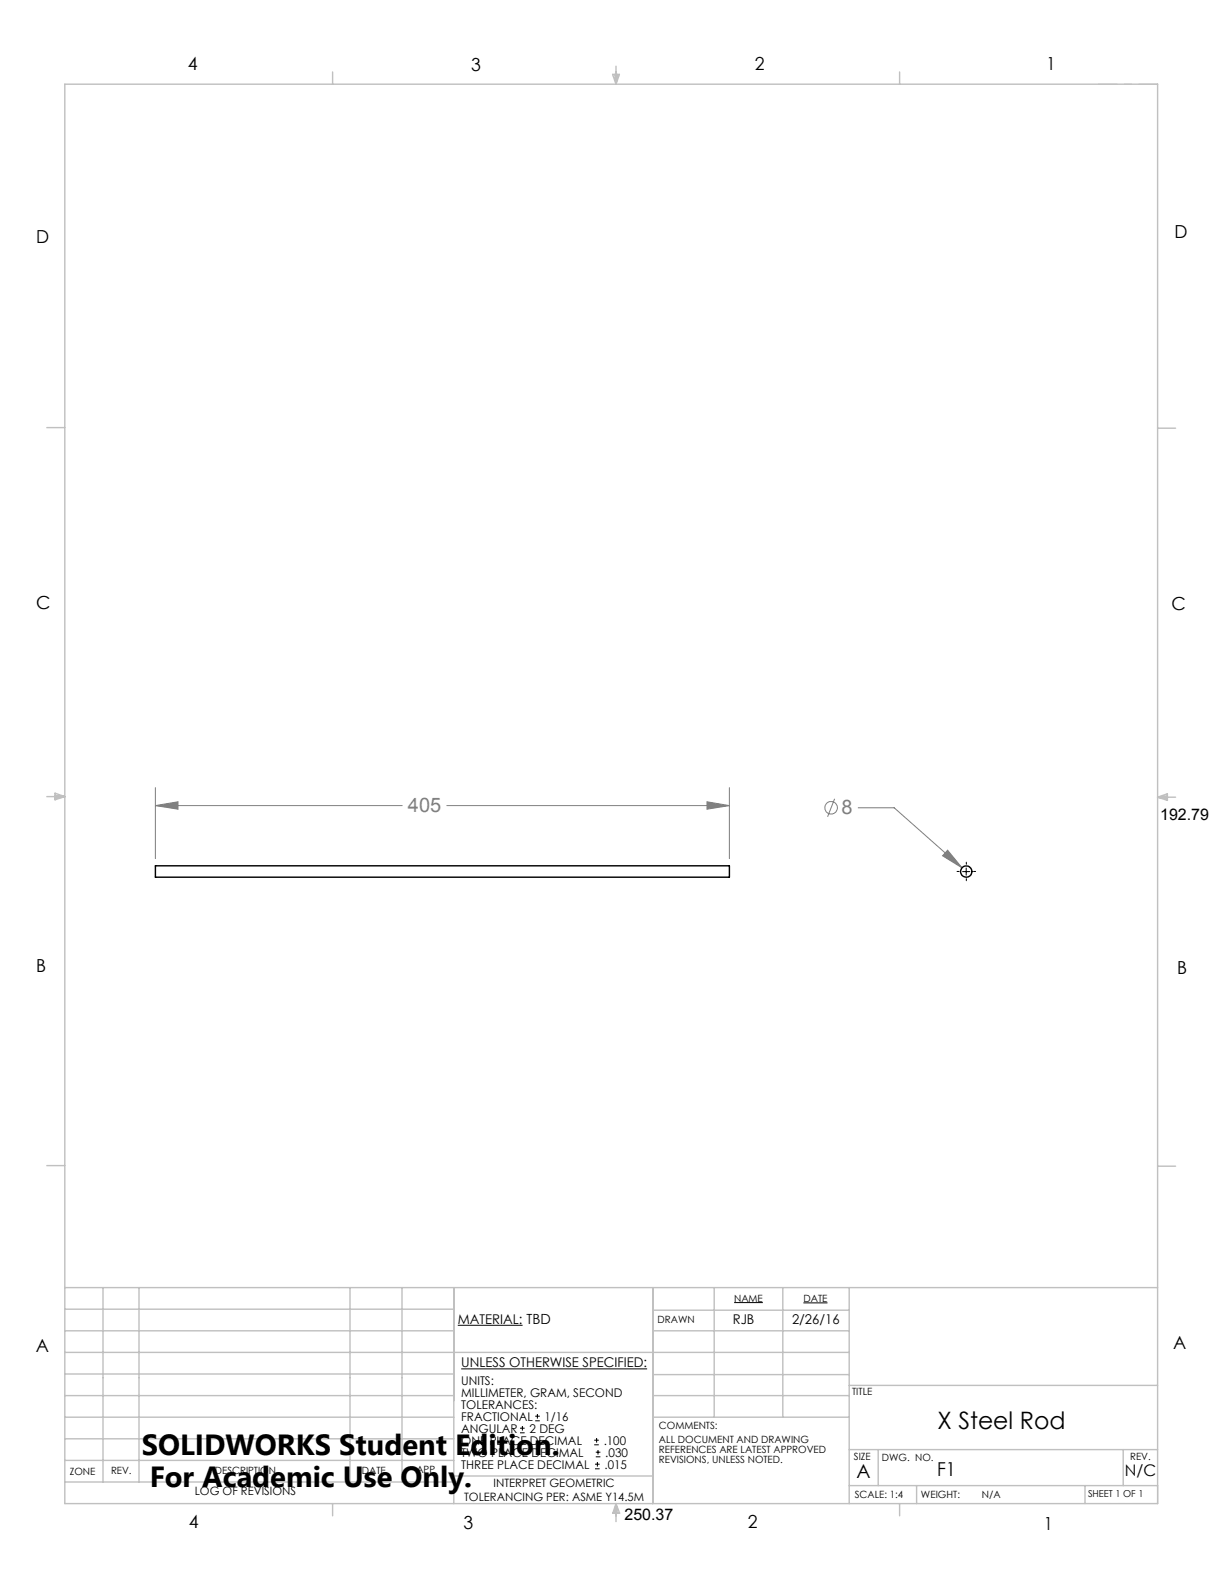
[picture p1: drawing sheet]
<svg xmlns="http://www.w3.org/2000/svg" width="216mm" height="279mm" viewBox="0 0 216 279" stroke-linecap="round" stroke-linejoin="round" font-family="sans-serif">
<g fill="none" stroke="#808080" stroke-width=".18">
<path d="M27.4 138.9v12.5M128.7 138.9v12.5M27.4 142.1l4-.7v1.3zM27.4 142.1h43.5M78.8 142.1h49.9M124.7 141.4l4 .7-4 .6zM147.2 140.9l-1.2 3.2M151.4 142.5h6.3l12 10.6M167.1 150l2.6 3.1-3.4-2.1z"/>
<circle cx="146.6" cy="142.5" r="1.11"/>
</g>
<g fill="none" stroke="#000" stroke-width=".18">
<path d="M169.8 153.7h1.3M170.4 153.1v1.3M80.7 233.8h11.5M129.5 229.8h5.1M141.7 229.8h4.3M81.4 241.5h32.7M91.7 252.7h.8M91.7 251.9h.8M92.1 251.5v.8M94.4 250.6h.8M94.4 249.8h.8M94.8 249.4v.8"/>
<path d="M104.8 254.8h.8M104.8 254h.8M105 259.1h.8M105 258.3h.8M105.1 257h.8M105.1 256.2h.8M105.2 253.6v.9M105.4 257.9v.8M105.5 255.8v.8"/>
</g>
<path d="M169.2 153.7h-.4M170.5 152.4v-.3M170.5 155v.4M171.7 153.7h.4" fill="none" stroke="#000" stroke-width=".18" stroke-dasharray="15.2 1.3 1.3 1.3"/>
<path d="M191.4 265.2h12.8" fill="none" stroke="#c0c0c0" stroke-width=".18" stroke-dasharray="15.2 1.3 1.3 1.3" stroke-dashoffset="10.7"/>
<path d="M204.2 265.2v-3.2" fill="none" stroke="#c0c0c0" stroke-width=".18" stroke-dasharray="15.2 1.3 1.3 1.3"/>
<path d="M193.7 14.8h10.5" fill="none" stroke="#c0c0c0" stroke-width=".18" stroke-dasharray="15.2 1.3 1.3 1.3" stroke-dashoffset="11.9"/>
<g fill="none" stroke="#c0c0c0" stroke-width=".25">
<path d="M11.4 14.9h192.8v250.3h-192.8zM58.7 12.7v2.2M108.1 13.1h1.2l-.6 1.8zM108.4 13.1l.3 1.8M108.7 11.7v3.2M108.9 13.1l-.2 1.8M158.7 12.7v2.2M8.3 75.4h3.1M204.2 75.5h3.2M9.7 139.9l1.7 .6-1.7 .6zM8.3 140.5h3.1M9.7 140.3l1.7 .2"/>
<path d="M11.4 140.5l-1.7 .3M204.2 140.6h3.2M204.2 140.6l1.7-.6v1.2zM204.2 140.6l1.7 .3M205.9 140.4l-1.7 .2M8.3 205.6h3.1M204.2 205.7h3.2M11.4 227.1h192.8M11.4 234.7h68.6M11.4 238.5h138.4M11.4 230.9h68.6M18.2 227.1v34.3"/>
<path d="M24.5 227.1v34.3M61.7 227.1v34.3M70.9 227.1v34.3M80 227.1v38.1M115.1 227.1v38.1M115.1 231.1h34.7M115.1 234.7h34.7M126 227.1v22.9M138.1 227.1v22.9M149.8 227.1v38.1M11.4 257.6h68.6M11.4 250h68.6"/>
<path d="M11.4 246.2h68.6M11.4 253.8h68.6M11.4 242.4h68.6M115.1 250h34.7M115.1 242.5h34.7M115.1 246.2h34.7M149.8 255.7h54.4M149.8 244.4h54.4M154.9 255.7v6.3M198.1 255.7v6.3M11.4 261.4h68.6M58.7 265.2v2.2"/>
<path d="M80 260.4h35.1M108.7 265.2v3.2M108.7 265.2l.6 1.7h-1.2zM108.7 265.2l.2 1.7M108.7 265.2l-.3 1.7M149.8 262h54.4M158.7 265.2v2.2M161.7 262v3.2M191.4 262v3.2"/>
</g>
<path d="M124.7 141.4l4 .7-4 .6zM27.4 142.1l4-.7v1.3zM167.1 150l-.8 1 3.4 2.1z" fill="#808080"/>
<g fill="none" stroke="#000" stroke-width=".25">
<path d="M27.4 152.7h101.3v2h-101.3z"/>
<circle cx="170.4" cy="153.7" r="1"/>
</g>
<g font-size="5.1">
<text x="25" y="256.7">SOLIDWORKS Student Edition.</text>
<text x="26.4" y="262.3">For Academic Use Only.</text>
</g>
<text font-size="4.2" x="165.4" y="252.1">X Steel Rod</text>
<g font-size="3.5" fill="#808080">
<text x="72" y="143.3">405</text>
<text x="148.4" y="143.6">8</text>
</g>
<g font-size="3.4">
<text x="151.1" y="260.7">A</text>
<text x="165.3" y="260.3">F1</text>
</g>
<g font-size="3.2">
<text x="33.1" y="12.3">4</text>
<text x="83.1" y="12.4">3</text>
<text x="133.1" y="12.3">2</text>
<text x="184.6" y="12.4">1</text>
<text x="207.1" y="41.9">D</text>
<text x="6.4" y="42.8">D</text>
<text x="6.4" y="107.5">C</text>
<text x="206.6" y="107.6">C</text>
<text x="6.4" y="171.4">B</text>
<text x="207.7" y="171.8">B</text>
<text x="6.3" y="238.4">A</text>
<text x="206.9" y="238">A</text>
<text x="33.3" y="269.6">4</text>
<text x="81.8" y="269.6">3</text>
<text x="131.9" y="269.6">2</text>
<text x="184.1" y="269.9">1</text>
</g>
<g font-size="2.8">
<text x="204.6" y="144.6">192.79</text>
<text x="198.4" y="260.4">N/C</text>
<text x="110.2" y="268.2">250.37</text>
</g>
<g font-size="2.4">
<text x="80.7" y="233.5">MATERIAL: TBD</text>
<text x="129.3" y="233.5">RJB</text>
<text x="139.7" y="233.5">2/26/16</text>
<text x="81.4" y="241.2">UNLESS OTHERWISE SPECIFIED:</text>
</g>
<g font-size="2.1">
<text x="81.4" y="244.2">UNITS:</text>
<text x="81.4" y="246.4">MILLIMETER, GRAM, SECOND</text>
<text x="81.4" y="248.5">TOLERANCES:</text>
<text x="81.4" y="250.6">FRACTIONAL</text>
<text x="96.1" y="250.6">1/16</text>
<text x="81.3" y="256.9">TWO PLACE DECIMAL</text>
<text x="81.3" y="254.8">ONE PLACE DECIMAL</text>
<text x="81.4" y="252.7">ANGULAR</text>
<text x="93.4" y="252.7">2 DEG</text>
<text x="106.5" y="254.8">.100</text>
<text x="106.8" y="256.9">.030</text>
<text x="81.4" y="259.1">THREE PLACE DECIMAL</text>
<text x="106.6" y="259.1">.015</text>
</g>
<g font-size="2">
<text x="34.3" y="263.8">LOG OF REVISIONS</text>
<text x="87.1" y="262.2">INTERPRET GEOMETRIC</text>
<text x="81.9" y="264.7">TOLERANCING PER: ASME Y14.5M</text>
</g>
<g font-size="1.8">
<text x="116" y="233.3">DRAWN</text>
<text x="129.5" y="229.6">NAME</text>
<text x="141.7" y="229.6">DATE</text>
<text x="150.3" y="246">TITLE</text>
<text x="116.2" y="252">COMMENTS:</text>
<text x="116.2" y="254.5">ALL DOCUMENT AND DRAWING</text>
<text x="116.2" y="256.3">REFERENCES ARE LATEST APPROVED</text>
<text x="150.6" y="257.5">SIZE</text>
<text x="155.6" y="257.6">DWG. NO.</text>
<text x="199.4" y="257.5">REV.</text>
<text x="12.3" y="260.1">ZONE</text>
<text x="19.6" y="260">REV.</text>
<text x="37.9" y="260">DESCRIPTION</text>
<text x="63.8" y="260">DATE</text>
<text x="73.4" y="259.8">APP</text>
<text x="116.2" y="258.1">REVISIONS, UNLESS NOTED.</text>
<text x="150.8" y="264.3">SCALE: 1:4</text>
<text x="162.5" y="264.3">WEIGHT:</text>
<text x="173.2" y="264.3">N/A</text>
</g>
<text font-size="1.7" x="191.9" y="264.1">SHEET 1 OF 1</text>
</svg>
